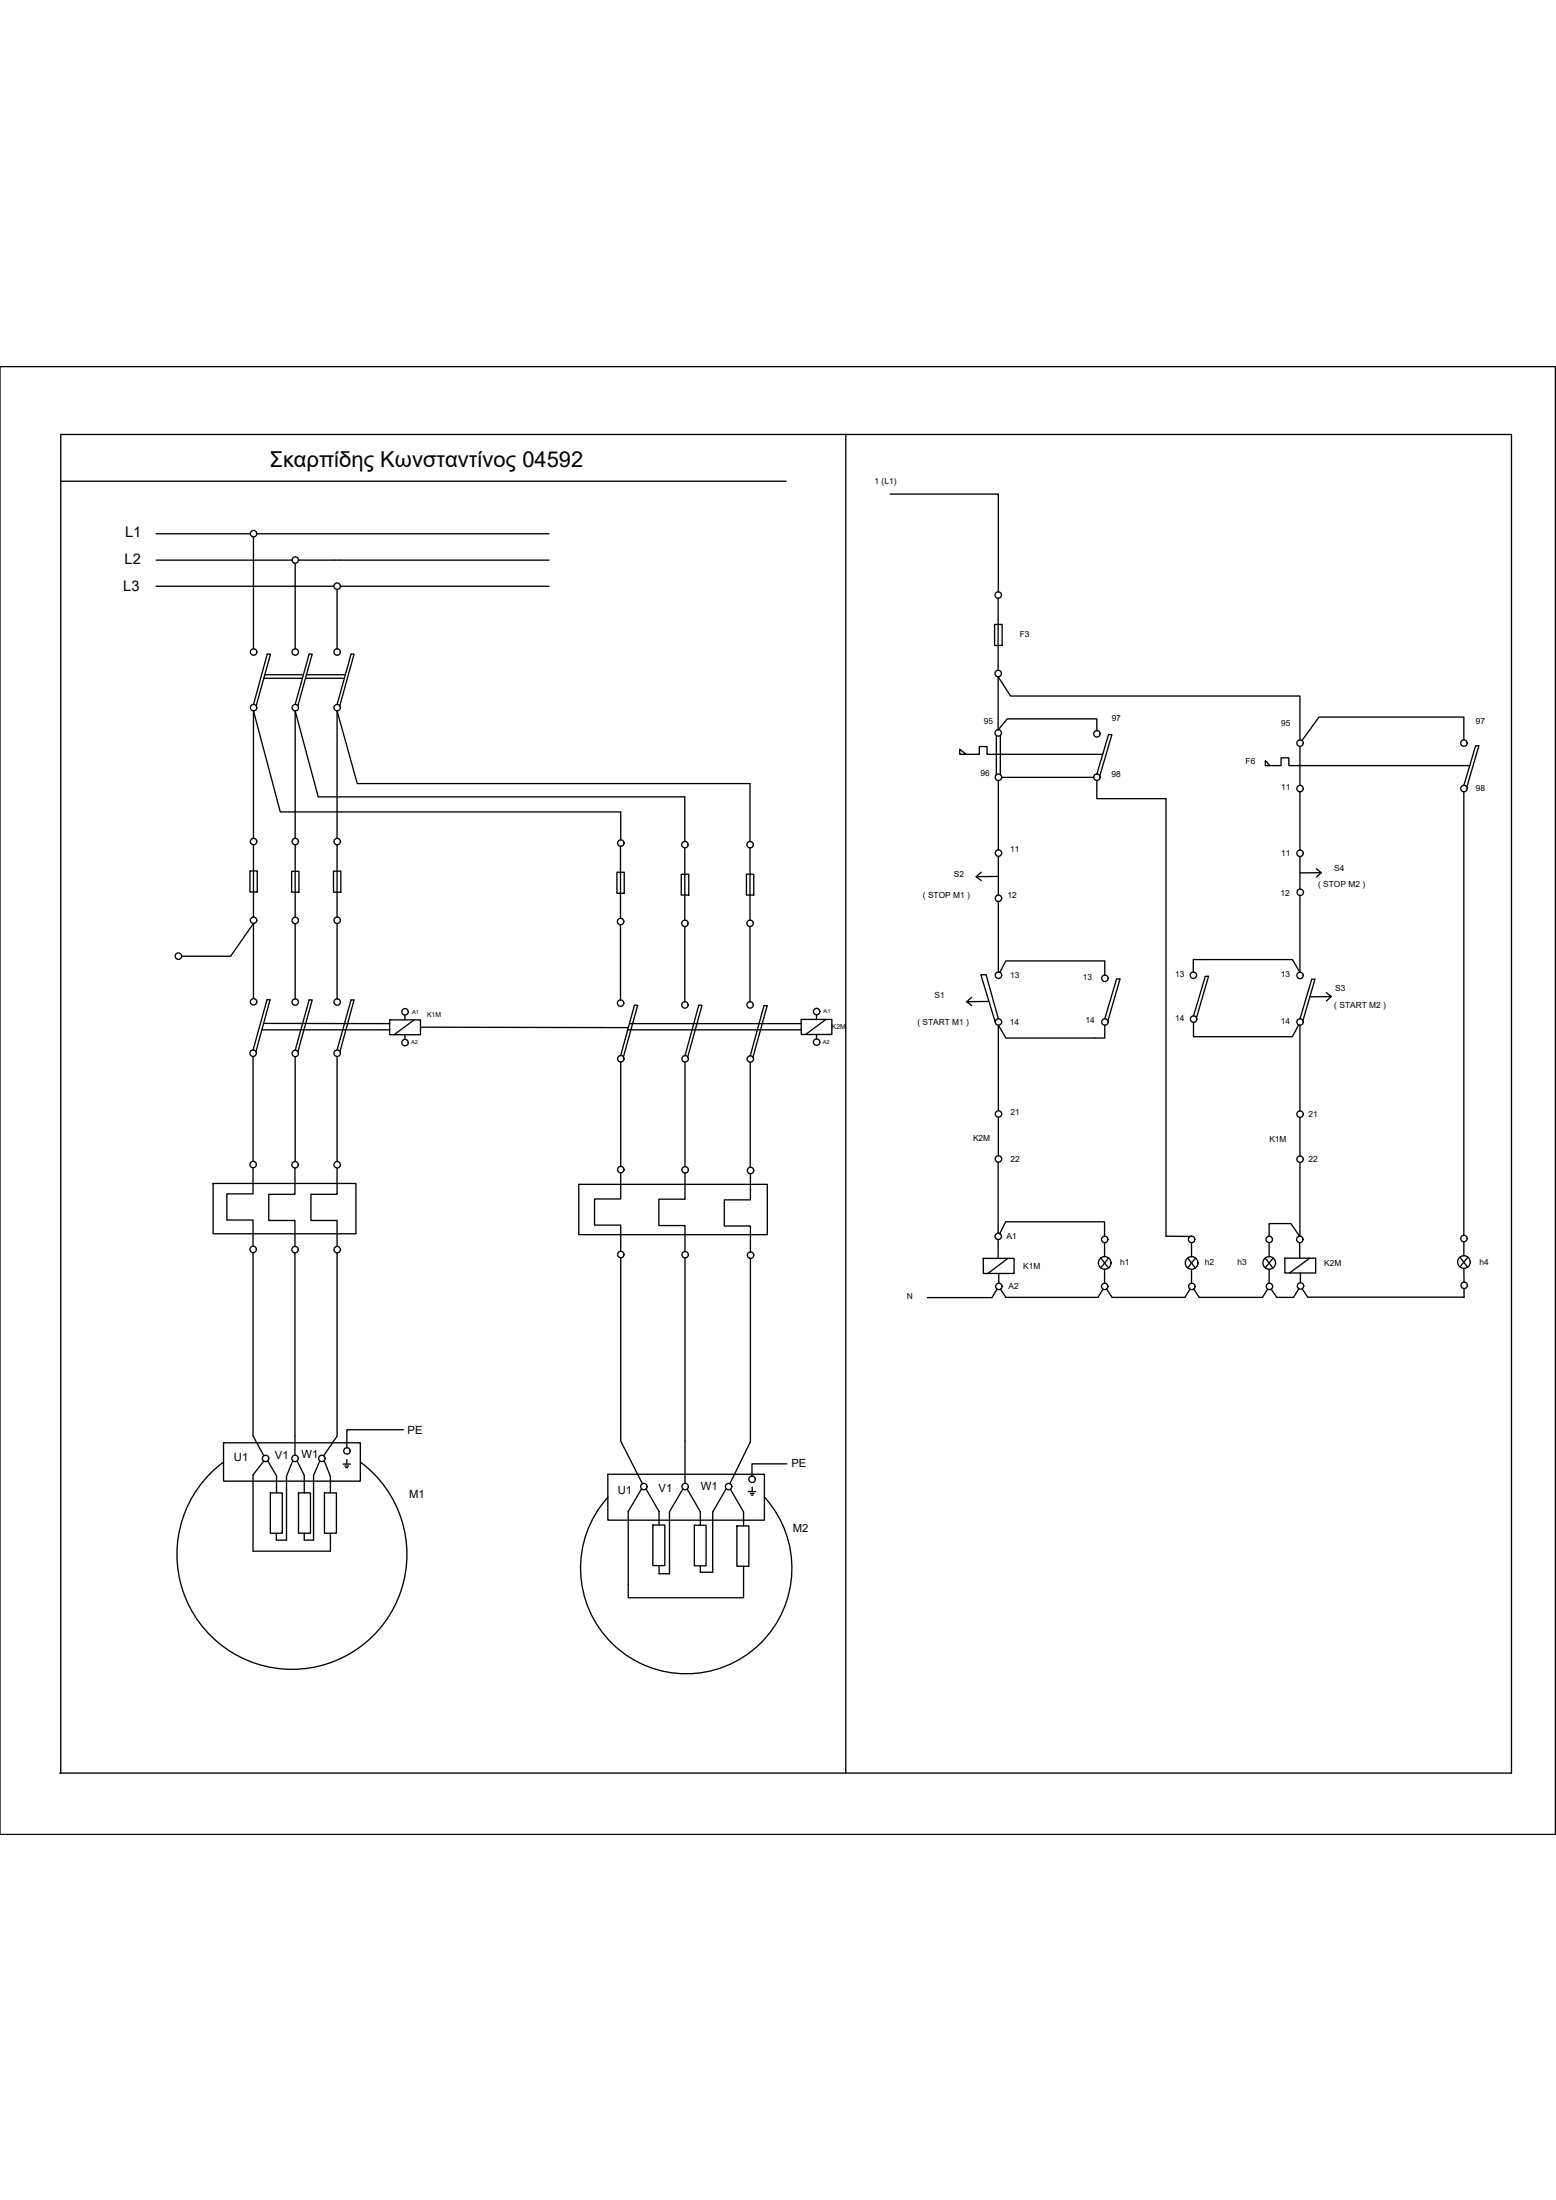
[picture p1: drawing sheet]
<svg xmlns="http://www.w3.org/2000/svg" width="297mm" height="420mm" viewBox="0 0 297 420" stroke-linecap="round" stroke-linejoin="round" font-family="sans-serif">
<!-- layer: 0 -->
<g fill="none" stroke="#000" stroke-width=".25">
<path d="M0 70h296.9v280.4h-296.9zM11.6 91.9h138.5M161.5 83v255.6M169.9 94.4h20.7v18.7M29.8 101.9h18M29.8 107h26M29.8 112h34M48.4 102.6v21.4M49 101.9h55.8M56.3 107.6v16.4M57 107h47.8M64.3 112.6v11.4"/>
<path d="M65 112h39.8M189.9 119.3h1.4v4h-1.4zM190.5 114.3v13.8M48.4 134.6l2.6-9.7h.6l-2.7 9.9M50.3 129.5h7.4M50.5 128.9h7.4M56.3 134.5l2.7-9.6h.6l-2.7 9.9M58.3 129.5h7.4M58.5 128.9h7.4M64.3 134.6l2.7-9.7h.6l-2.7 9.9M209.4 139.6v-2.3h-17.1l-1.8 2.1v-10.2l2.4 3.7h55.3v8.4M184.4 144.1l-1.2-1v1h3.7v-1.5h1.5v1.5h22.1"/>
<path d="M190.2 140.5v7.5M190.6 149.1v13.2M191 140.5v7.5M191.2 148.5h17.6M209.4 147.9l2.2-7.6h.7l-2.4 8M209.4 149.1v3.4h13.2v83.6h4.9M242.4 146.2l-.8-1v1h3v-1.5h1.4v1.5h34.6M248.2 142.6v7.4M248.2 151.2v11.2M279.4 141.3v-4.4h-27.6l-3.3 4.5M279.4 150l2.3-7.5 .6-.1-2.3 8M279.4 151.2v84.8"/>
<path d="M47.7 166.3h1.4v4h-1.4zM48.4 160.1v-24.3l5.1 19.3h65v5.3M48.4 161.3v13.8M55.7 166.4h1.4v4h-1.4zM56.3 160.1v-24.3l4.4 16.4h70v8.5M56.3 161.4v13.8M56.3 176.4v14.4M63.7 166.4h1.4v4h-1.4zM64.3 160.1v-24.3l3.9 13.8h75v11.1M64.3 161.4v13.8M64.3 176.4v14.4M117.8 166.6h1.4v4h-1.4z"/>
<path d="M118.4 161.6v13.8M118.4 176.6v14.4M130 167h1.5v3.9h-1.5zM130.7 162v13.8M130.7 177v14.3M142.5 167h1.4v3.9h-1.4zM143.2 162v13.8M143.2 177v14.3M187.3 166.6l-.9 .8M190.4 167.4h-4l.9 .8M190.6 163.6v7.3M190.6 172.2v13.5"/>
<path d="M248.2 171v14.7l-1.5-2.4h-18.9v2.4M248.2 163.6v6.2M251.3 165.9l.9 .8h-4M252.2 166.7l-.9 .8M34.6 182.6h9.4l4.4-6.2v14.4M50 196.7h24.4M50.3 195.5h24.1M74.4 194.8h5.9v2.8h-5.9zM77.3 193.8v1M77.3 197.6v.9M79.1 194.8l-3.9 2.8M80.3 196.2l39.7 .1"/>
<path d="M119.8 196.7h33.2M120.2 195.5h32.8M153 194.7h5.8v2.9h-5.8zM155.9 193.8v.9M155.9 197.6v.9M157.6 194.7l-3.8 2.9M185.5 190.5l-1 .8M188.6 191.3h-4.1l1 .8M190.6 194.6l-2.3-8.4-1.1-.1 2.8 9.1M190.8 185.8l1.2-2.3h18.9v2.8M210.9 194.6l2.2-7.6 .7-.1-2.3 8M210.9 195.8v2.4h-18.9l-1.4-2.4v16.3"/>
<path d="M227.8 195.2v2.8h18.9l1.2-2.3M227.8 194.1l2.3-7.6 .6-.1-2.3 8M248.2 194.6l2.2-7.6h.6l-2.3 8M248.2 195.8v16.4M253.2 189.6l.9 .7-4 .1M254.1 190.3l-.9 .9M48.3 200.6l2.7-9.7h.6l-2.7 10M48.3 201.8v20M56.3 200.6l2.7-9.6h.6l-2.7 9.9M56.3 201.8v20M64.3 200.6l2.7-9.6h.6l-2.7 9.9M64.3 201.8v20"/>
<path d="M118.5 201.6l2.6-9.6h.7l-2.8 9.9M118.5 202.8v20M130.8 201.6l2.6-9.6h.6l-2.7 9.9M130.8 202.8v20M143.2 201.7l2.6-9.6h.7l-2.8 9.9M143.2 202.9v20M190.6 213.4v7.4M248.2 213.4v7.4M40.7 226h27.2v9.6h-27.2zM48.3 223v5h-5v5h5v5M48.3 239.2v35l2.1 3.8M56.3 223.1v5h-5v5h5v5"/>
<path d="M56.3 239.3v38.7M64.3 223.1v5h-4.9v5h4.9v5M64.3 239.3v35l-2.5 3.7M110.5 226.2h36v9.6h-36zM118.5 224v5h-5v5h5v5M130.8 224v5h-5v5.1h5v5M143.3 224.2v5h-5v4.9h5v5M190.5 222v13.5M190.5 236.7v3.6M190.8 235.6l1.2-2.3h18.9v2.8M210.9 237.3v2.7M227.5 237.3v2.7"/>
<path d="M242.3 236.1v-2.4h4.1l1.7 2.4M242.3 237.3v2.7M248.1 237.3v3M248.2 222v14.1M279.4 237.2v2.7M118.5 240.2v35l4.1 8.2M130.8 240.2v43.1M143.3 240.3v35l-4 8.1M187.7 240.3h5.9v2.9h-5.9zM190.3 246.2l-.9 1.6h-12.4M190.7 243.2v1.9M191 246.2l1 1.6h17.6l1-1.6"/>
<path d="M192.4 240.3l-3.8 2.9M210.1 240.2l1.5 1.9M210.9 242.4v2.7M211.2 246.2l1.1 1.6h13.9l1-1.6M211.6 240.2l-1.5 1.9M226.7 240.3l1.5 1.9M227.5 242.4v2.7M227.9 246.2l1 1.6h12.1l1-1.6M228.2 240.3l-1.5 1.8M241.6 240.3l1.4 1.9M242.3 242.4v2.7M242.7 246.2l1.1 1.6h3.1l1-1.6"/>
<path d="M243 240.3l-1.5 1.8M245.3 240.3h5.9v2.8h-5.9zM248.2 243.1v1.9M248.6 246.1l1 1.6h29.9M250 240.3l-3.8 2.8M278.7 240.1l1.5 1.9M279.4 242.2l.1 2.7M279.5 246.1v1.7M280.2 240.1l-1.5 1.9M42.7 275.5h26.1v7.4h-26.1zM42.7 279.2a21.9 21.9 0 0 0-3.2 32.4 21.9 21.9 0 0 0 32.5 0 21.9 21.9 0 0 0-3.2-32.4M50.3 279.1l-2 2.6v14.5h14.8v-3.4"/>
<path d="M51.1 279l1.7 2.9v3.2M55.9 279l-1.2 2.9v12.2h-2v-1.3M56.7 279l1.4 2.8v3.3M61 279l-1.1 2.8v12.3h-1.8v-1.3M61.9 279l1.2 3v3.1M65.5 279.6h1.4M65.8 280h.7M66.2 278.8v.8M77 273.1h-10.8v3.4M150.2 279.6h-6.6v2.3M51.6 285.1h2.3v7.7h-2.3zM57 285.1h2.3v7.7h-2.3z"/>
<path d="M61.9 285.1h2.3v7.7h-2.3zM66 280.3h.3M116 281.6h29.9v8.7h-29.9zM116.1 285.9a20.2 20.2 0 0 0 .9 28.1 20.2 20.2 0 0 0 28 0 20.2 20.2 0 0 0 .9-28.1M122.5 284.4l-2.6 4.3v16.4h22v-6M123.3 284.4l2.5 4.3v2.6M124.6 291.3h2.3v7.7h-2.3zM130.3 284.4l-2.5 4.3v11.9h-2v-1.6M131.2 284.4l2.5 4.3v2.6M132.5 291.3h2.3v7.7h-2.3zM138.6 284.4l-2.5 4.4v11.5h-2.4v-1.3M139.4 284.4l2.5 4.4v2.6"/>
<path d="M140.7 291.4h2.3v7.7h-2.3zM142.9 284.9h1.4M143.3 285.2h.6M143.4 285.5h.4M143.6 284v.9M11.4 338.6h277.1v-255.6h-276.9v255.6"/>
<circle cx="48.4" cy="101.9" r=".61"/>
<circle cx="56.4" cy="107" r=".61"/>
<circle cx="64.4" cy="112" r=".61"/>
<circle cx="190.6" cy="113.6" r=".61"/>
<circle cx="48.4" cy="135.1" r=".61"/>
<circle cx="48.4" cy="124.5" r=".61"/>
<circle cx="56.4" cy="135.1" r=".61"/>
<circle cx="56.4" cy="124.5" r=".61"/>
<circle cx="64.4" cy="135.1" r=".61"/>
<circle cx="64.4" cy="124.5" r=".61"/>
<circle cx="190.6" cy="140" r=".61"/>
<circle cx="190.6" cy="128.6" r=".61"/>
<circle cx="190.6" cy="148.4" r=".61"/>
<circle cx="209.4" cy="148.4" r=".61"/>
<circle cx="209.4" cy="140.1" r=".61"/>
<circle cx="248.2" cy="141.9" r=".61"/>
<circle cx="248.2" cy="150.6" r=".61"/>
<circle cx="279.5" cy="141.9" r=".61"/>
<circle cx="279.5" cy="150.6" r=".61"/>
<circle cx="48.4" cy="175.7" r=".61"/>
<circle cx="48.4" cy="160.7" r=".61"/>
<circle cx="56.4" cy="175.8" r=".61"/>
<circle cx="56.4" cy="160.7" r=".61"/>
<circle cx="64.4" cy="175.7" r=".61"/>
<circle cx="64.4" cy="160.7" r=".61"/>
<circle cx="118.5" cy="176" r=".61"/>
<circle cx="118.5" cy="161" r=".61"/>
<circle cx="130.7" cy="161.3" r=".61"/>
<circle cx="130.7" cy="176.3" r=".61"/>
<circle cx="143.2" cy="176.3" r=".61"/>
<circle cx="143.2" cy="161.3" r=".61"/>
<circle cx="190.6" cy="171.6" r=".61"/>
<circle cx="190.6" cy="162.9" r=".61"/>
<circle cx="248.2" cy="163" r=".61"/>
<circle cx="248.2" cy="170.4" r=".61"/>
<circle cx="34.1" cy="182.6" r=".61"/>
<circle cx="48.4" cy="191.3" r=".61"/>
<circle cx="56.4" cy="191.4" r=".61"/>
<circle cx="64.4" cy="191.4" r=".61"/>
<circle cx="77.3" cy="193.2" r=".61"/>
<circle cx="77.3" cy="199.1" r=".61"/>
<circle cx="118.5" cy="191.6" r=".61"/>
<circle cx="130.7" cy="191.9" r=".61"/>
<circle cx="143.2" cy="191.9" r=".61"/>
<circle cx="155.9" cy="193.2" r=".61"/>
<circle cx="155.9" cy="199" r=".61"/>
<circle cx="190.6" cy="195.2" r=".61"/>
<circle cx="190.6" cy="186.2" r=".61"/>
<circle cx="210.9" cy="195.2" r=".61"/>
<circle cx="210.9" cy="186.8" r=".61"/>
<circle cx="227.8" cy="186.2" r=".61"/>
<circle cx="227.9" cy="194.6" r=".61"/>
<circle cx="248.2" cy="195.2" r=".61"/>
<circle cx="248.2" cy="186.3" r=".61"/>
<circle cx="48.3" cy="201.1" r=".61"/>
<circle cx="56.4" cy="201.2" r=".61"/>
<circle cx="64.4" cy="201.1" r=".61"/>
<circle cx="118.5" cy="202.2" r=".61"/>
<circle cx="130.8" cy="202.2" r=".61"/>
<circle cx="143.2" cy="202.2" r=".61"/>
<circle cx="190.6" cy="212.7" r=".61"/>
<circle cx="248.2" cy="212.8" r=".61"/>
<circle cx="48.3" cy="222.4" r=".61"/>
<circle cx="48.3" cy="238.6" r=".61"/>
<circle cx="56.3" cy="222.4" r=".61"/>
<circle cx="56.3" cy="238.7" r=".61"/>
<circle cx="64.4" cy="222.4" r=".61"/>
<circle cx="64.4" cy="238.7" r=".61"/>
<circle cx="118.5" cy="239.6" r=".61"/>
<circle cx="118.5" cy="223.4" r=".61"/>
<circle cx="130.8" cy="239.6" r=".61"/>
<circle cx="130.8" cy="223.4" r=".61"/>
<circle cx="143.3" cy="223.5" r=".61"/>
<circle cx="143.3" cy="239.7" r=".61"/>
<circle cx="190.6" cy="236.1" r=".61"/>
<circle cx="190.6" cy="221.3" r=".61"/>
<circle cx="210.9" cy="236.7" r=".61"/>
<circle cx="227.5" cy="236.7" r=".61"/>
<circle cx="242.3" cy="236.7" r=".61"/>
<circle cx="248.1" cy="236.7" r=".61"/>
<circle cx="248.2" cy="221.4" r=".61"/>
<circle cx="279.5" cy="236.5" r=".61"/>
<circle cx="190.7" cy="245.7" r=".61"/>
<circle cx="210.9" cy="241.2" r="1.21"/>
<circle cx="210.9" cy="245.7" r=".61"/>
<circle cx="227.5" cy="241.2" r="1.21"/>
<circle cx="227.5" cy="245.7" r=".61"/>
<circle cx="242.3" cy="241.2" r="1.21"/>
<circle cx="242.3" cy="245.7" r=".61"/>
<circle cx="248.3" cy="245.6" r=".61"/>
<circle cx="279.5" cy="241" r="1.21"/>
<circle cx="279.5" cy="245.5" r=".61"/>
<circle cx="50.7" cy="278.5" r=".61"/>
<circle cx="56.3" cy="278.5" r=".61"/>
<circle cx="61.4" cy="278.5" r=".61"/>
<circle cx="66.2" cy="277.1" r=".61"/>
<circle cx="122.9" cy="283.9" r=".61"/>
<circle cx="130.8" cy="283.9" r=".61"/>
<circle cx="139.1" cy="283.9" r=".61"/>
<circle cx="143.6" cy="282.5" r=".61"/>
</g>
<text font-size="4.2" x="51.4" y="89.3">Σκαρπίδης Κωνσταντίνος 04592</text>
<g font-size="2.8">
<text x="23.8" y="107.7">L2</text>
<text x="23.9" y="102.5">L1</text>
<text x="23.5" y="112.9">L3</text>
</g>
<g font-size="2.2">
<text x="77.8" y="273.9">PE</text>
<text x="44.7" y="279">U1</text>
<text x="52.5" y="278.6">V1</text>
<text x="57.5" y="278.4">W1</text>
<text x="151.1" y="280.2">PE</text>
<text x="78.1" y="286.1">M1</text>
<text x="117.9" y="285.4">U1</text>
<text x="125.7" y="285">V1</text>
<text x="133.8" y="284.5">W1</text>
<text x="151.3" y="292.5">M2</text>
</g>
<g font-size="1.6">
<text x="167" y="92.4">1 (L1)</text>
<text x="194.7" y="121.6">F3</text>
<text x="212.2" y="137.6">97</text>
<text x="187.8" y="138.3">95</text>
<text x="244.6" y="138.6">95</text>
<text x="281.7" y="138.2">97</text>
<text x="187.2" y="148.3">96</text>
<text x="212.2" y="148.4">98</text>
<text x="237.8" y="145.8">F6</text>
<text x="244.6" y="150.9">11</text>
<text x="281.7" y="151.1">98</text>
<text x="182.1" y="167.4">S2</text>
<text x="192.8" y="162.7">11</text>
<text x="244.6" y="163.5">11</text>
<text x="254.7" y="166.4">S4</text>
<text x="176.2" y="171.4">( STOP M1 )</text>
<text x="192.3" y="171.5">12</text>
<text x="244.5" y="171">12</text>
<text x="251.6" y="169.5">( STOP M2 )</text>
<text x="178.4" y="190.6">S1</text>
<text x="192.8" y="186.9">13</text>
<text x="206.7" y="187.2">13</text>
<text x="224.4" y="186.6">13</text>
<text x="244.5" y="186.6">13</text>
<text x="254.9" y="189.3">S3</text>
<text x="175.1" y="195.8">( START M1 )</text>
<text x="192.8" y="195.8">14</text>
<text x="207.2" y="195.3">14</text>
<text x="224.4" y="195">14</text>
<text x="244.5" y="195.6">14</text>
<text x="254.7" y="192.5">( START M2 )</text>
<text x="192.9" y="213">21</text>
<text x="249.8" y="213.4">21</text>
<text x="185.8" y="217.9">K2M</text>
<text x="192.9" y="221.9">22</text>
<text x="242.3" y="218.1">K1M</text>
<text x="249.8" y="222">22</text>
<text x="192.2" y="236.6">A1</text>
<text x="195.3" y="242.4">K1M</text>
<text x="213.8" y="241.5">h1</text>
<text x="230" y="241.6">h2</text>
<text x="236.2" y="241.5">h3</text>
<text x="252.8" y="241.9">K2M</text>
<text x="282.4" y="241.7">h4</text>
<text x="173.1" y="248.1">N</text>
<text x="192.5" y="246.1">A2</text>
</g>
<g font-size="1.3">
<text x="81.5" y="194.1">K1M</text>
<text x="158.8" y="196.4">K2M</text>
</g>
<g font-size="1.1">
<text x="78.7" y="193.6">A1</text>
<text x="157.2" y="193.5">A1</text>
<text x="78.5" y="199.4">A2</text>
<text x="157.1" y="199.3">A2</text>
</g>
</svg>
